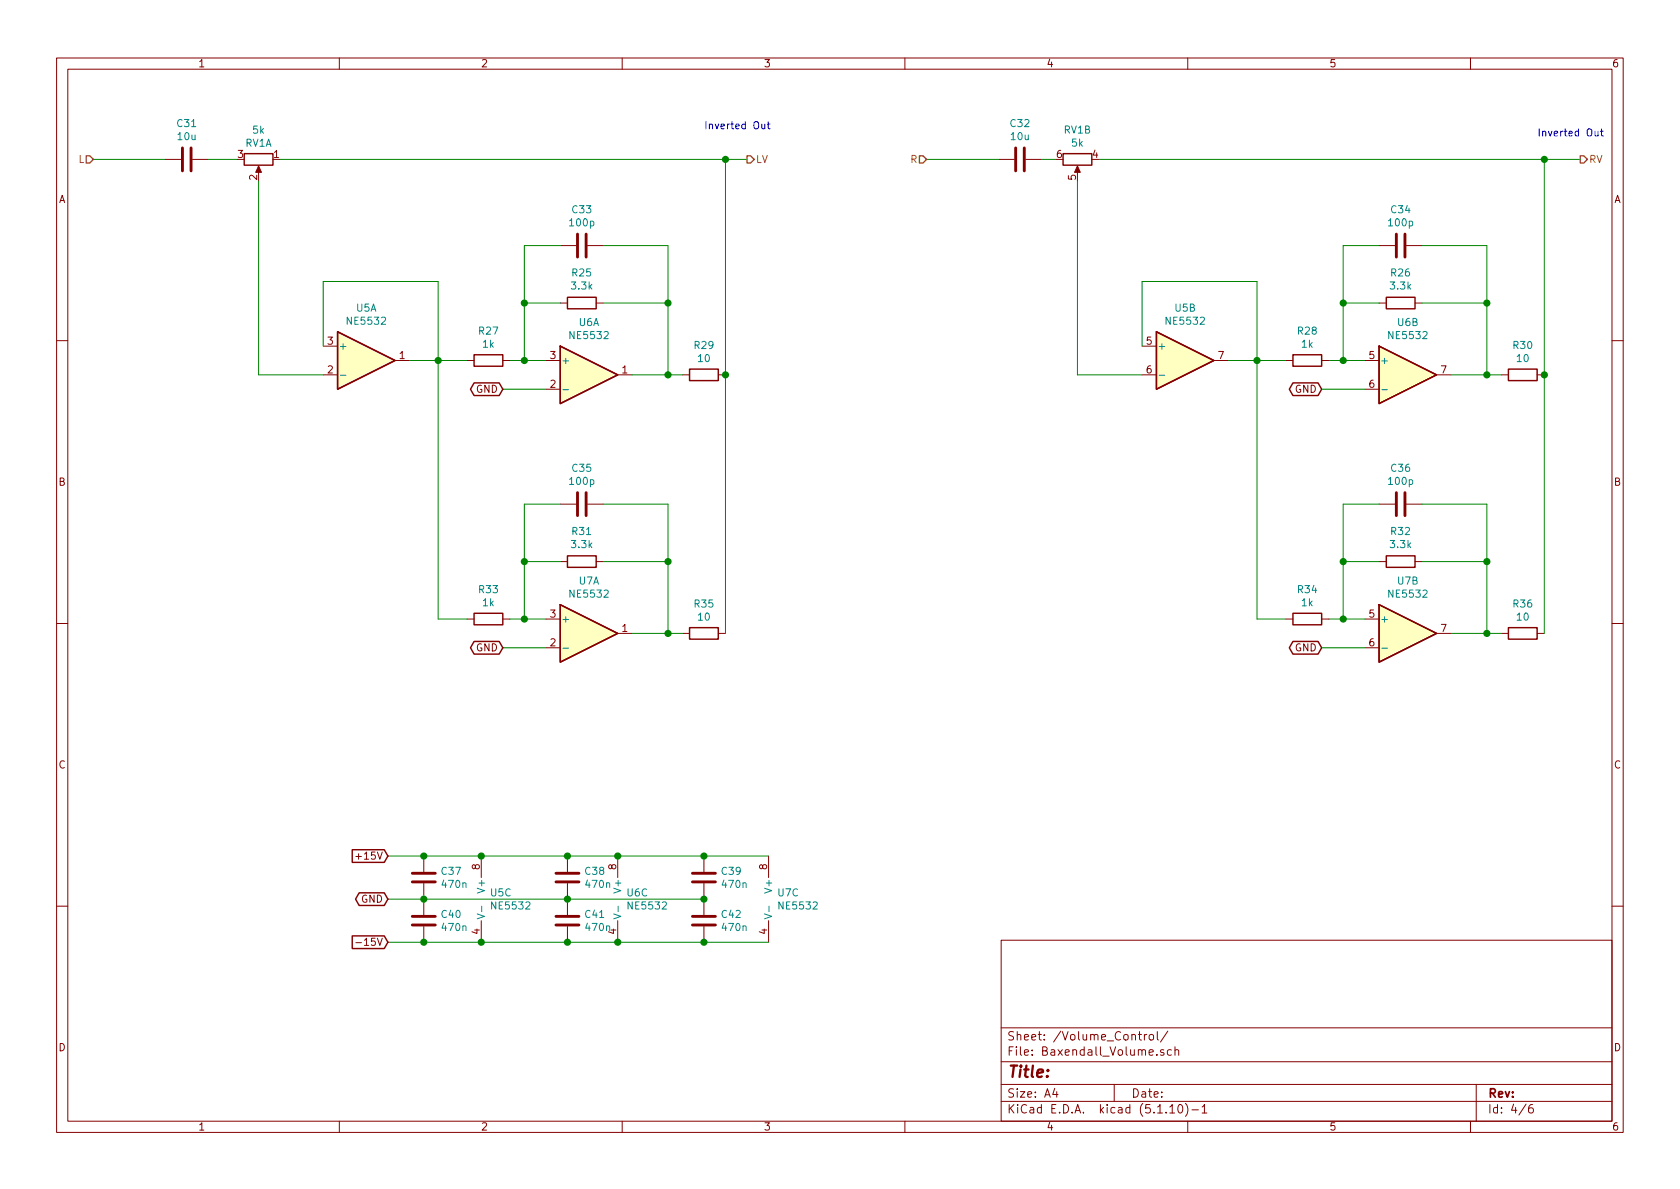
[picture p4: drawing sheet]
EESchema Schematic File Version 4
EELAYER 30 0
EELAYER END
$Descr A4 11693 8268
encoding utf-8
Sheet 4 6
Title ""
Date ""
Rev ""
Comp ""
Comment1 ""
Comment2 ""
Comment3 ""
Comment4 ""
$EndDescr
$Comp
L Device:R_POT_Dual_Separate RV1
U 1 1
P 1800 1100
F 0 "RV1" V 1685 1100 50  0000 C CNN
F 1 "5k" V 1594 1100 50  0000 C CNN
F 2 "Potentiometer_THT:Potentiometer_Alps_RK163_Dual_Horizontal" H 1800 1100 50  0001 C CNN
F 3 "~" H 1800 1100 50  0001 C CNN
	1    1800 1100
	0    1    1    0   
$EndComp
$Comp
L Amplifier_Operational:NE5532 U5
U 1 1
P 2550 2500
F 0 "U5" H 2550 2867 50  0000 C CNN
F 1 "NE5532" H 2550 2776 50  0000 C CNN
F 2 "Package_SO:SOIC-8_3.9x4.9mm_P1.27mm" H 2550 2500 50  0001 C CNN
F 3 "http://www.ti.com/lit/ds/symlink/ne5532.pdf" H 2550 2500 50  0001 C CNN
	1    2550 2500
	1    0    0    -1  
$EndComp
$Comp
L Amplifier_Operational:NE5532 U6
U 1 1
P 4100 2600
F 0 "U6" H 4100 2967 50  0000 C CNN
F 1 "NE5532" H 4100 2876 50  0000 C CNN
F 2 "Package_SO:SOIC-8_3.9x4.9mm_P1.27mm" H 4100 2600 50  0001 C CNN
F 3 "http://www.ti.com/lit/ds/symlink/ne5532.pdf" H 4100 2600 50  0001 C CNN
	1    4100 2600
	1    0    0    -1  
$EndComp
$Comp
L Amplifier_Operational:NE5532 U6
U 2 1
P 9800 2600
F 0 "U6" H 9800 2967 50  0000 C CNN
F 1 "NE5532" H 9800 2876 50  0000 C CNN
F 2 "Package_SO:SOIC-8_3.9x4.9mm_P1.27mm" H 9800 2600 50  0001 C CNN
F 3 "http://www.ti.com/lit/ds/symlink/ne5532.pdf" H 9800 2600 50  0001 C CNN
	2    9800 2600
	1    0    0    -1  
$EndComp
$Comp
L Device:C C33
U 1 1
P 4050 1700
F 0 "C33" V 3798 1700 50  0000 C CNN
F 1 "100p" V 3889 1700 50  0000 C CNN
F 2 "Capacitor_SMD:C_0805_2012Metric_Pad1.18x1.45mm_HandSolder" H 4088 1550 50  0001 C CNN
F 3 "~" H 4050 1700 50  0001 C CNN
	1    4050 1700
	0    1    1    0   
$EndComp
$Comp
L Device:R R27
U 1 1
P 3400 2500
F 0 "R27" V 3193 2500 50  0000 C CNN
F 1 "1k" V 3284 2500 50  0000 C CNN
F 2 "Resistor_SMD:R_0805_2012Metric_Pad1.20x1.40mm_HandSolder" V 3330 2500 50  0001 C CNN
F 3 "~" H 3400 2500 50  0001 C CNN
	1    3400 2500
	0    1    1    0   
$EndComp
Wire Wire Line
	3800 2500 3650 2500
Wire Wire Line
	3900 2100 3650 2100
Wire Wire Line
	3650 2100 3650 2500
Connection ~ 3650 2500
Wire Wire Line
	3650 2500 3550 2500
Wire Wire Line
	3900 1700 3650 1700
Wire Wire Line
	3650 1700 3650 2100
Connection ~ 3650 2100
Wire Wire Line
	4400 2600 4650 2600
Wire Wire Line
	4650 2600 4650 2100
Wire Wire Line
	4650 2100 4200 2100
Wire Wire Line
	4200 1700 4650 1700
Wire Wire Line
	4650 1700 4650 2100
Connection ~ 4650 2100
$Comp
L Device:R R29
U 1 1
P 4900 2600
F 0 "R29" V 4693 2600 50  0000 C CNN
F 1 "10" V 4784 2600 50  0000 C CNN
F 2 "Resistor_SMD:R_0805_2012Metric_Pad1.20x1.40mm_HandSolder" V 4830 2600 50  0001 C CNN
F 3 "~" H 4900 2600 50  0001 C CNN
	1    4900 2600
	0    1    1    0   
$EndComp
$Comp
L Device:C C35
U 1 1
P 4050 3500
F 0 "C35" V 3798 3500 50  0000 C CNN
F 1 "100p" V 3889 3500 50  0000 C CNN
F 2 "Capacitor_SMD:C_0805_2012Metric_Pad1.18x1.45mm_HandSolder" H 4088 3350 50  0001 C CNN
F 3 "~" H 4050 3500 50  0001 C CNN
	1    4050 3500
	0    1    1    0   
$EndComp
$Comp
L Device:R R31
U 1 1
P 4050 3900
F 0 "R31" V 4257 3900 50  0000 C CNN
F 1 "3.3k" V 4166 3900 50  0000 C CNN
F 2 "Resistor_SMD:R_0805_2012Metric_Pad1.20x1.40mm_HandSolder" V 3980 3900 50  0001 C CNN
F 3 "~" H 4050 3900 50  0001 C CNN
	1    4050 3900
	0    -1   -1   0   
$EndComp
Wire Wire Line
	3800 4300 3650 4300
Wire Wire Line
	3900 3900 3650 3900
Wire Wire Line
	3650 3900 3650 4300
Connection ~ 3650 4300
Wire Wire Line
	3650 4300 3550 4300
Wire Wire Line
	3900 3500 3650 3500
Wire Wire Line
	3650 3500 3650 3900
Connection ~ 3650 3900
Wire Wire Line
	4400 4400 4650 4400
Wire Wire Line
	4650 4400 4650 3900
Wire Wire Line
	4650 3900 4200 3900
Wire Wire Line
	4200 3500 4650 3500
Wire Wire Line
	4650 3500 4650 3900
Connection ~ 4650 3900
$Comp
L Device:R R35
U 1 1
P 4900 4400
F 0 "R35" V 4693 4400 50  0000 C CNN
F 1 "10" V 4784 4400 50  0000 C CNN
F 2 "Resistor_SMD:R_0805_2012Metric_Pad1.20x1.40mm_HandSolder" V 4830 4400 50  0001 C CNN
F 3 "~" H 4900 4400 50  0001 C CNN
	1    4900 4400
	0    1    1    0   
$EndComp
Wire Wire Line
	2850 2500 3050 2500
Wire Wire Line
	3250 4300 3050 4300
Wire Wire Line
	3050 4300 3050 2500
Connection ~ 3050 2500
Wire Wire Line
	3050 2500 3250 2500
Wire Wire Line
	2250 2400 2250 1950
Wire Wire Line
	2250 1950 3050 1950
Wire Wire Line
	3050 1950 3050 2500
Wire Wire Line
	4750 4400 4650 4400
Connection ~ 4650 4400
Wire Wire Line
	4750 2600 4650 2600
Connection ~ 4650 2600
Wire Wire Line
	2250 2600 1800 2600
Wire Wire Line
	1800 2600 1800 1250
$Comp
L Amplifier_Operational:NE5532 U7
U 1 1
P 4100 4400
F 0 "U7" H 4100 4767 50  0000 C CNN
F 1 "NE5532" H 4100 4676 50  0000 C CNN
F 2 "Package_SO:SOIC-8_3.9x4.9mm_P1.27mm" H 4100 4400 50  0001 C CNN
F 3 "http://www.ti.com/lit/ds/symlink/ne5532.pdf" H 4100 4400 50  0001 C CNN
	1    4100 4400
	1    0    0    -1  
$EndComp
$Comp
L Amplifier_Operational:NE5532 U7
U 2 1
P 9800 4400
F 0 "U7" H 9800 4767 50  0000 C CNN
F 1 "NE5532" H 9800 4676 50  0000 C CNN
F 2 "Package_SO:SOIC-8_3.9x4.9mm_P1.27mm" H 9800 4400 50  0001 C CNN
F 3 "http://www.ti.com/lit/ds/symlink/ne5532.pdf" H 9800 4400 50  0001 C CNN
	2    9800 4400
	1    0    0    -1  
$EndComp
$Comp
L Device:C C34
U 1 1
P 9750 1700
F 0 "C34" V 9498 1700 50  0000 C CNN
F 1 "100p" V 9589 1700 50  0000 C CNN
F 2 "Capacitor_SMD:C_0805_2012Metric_Pad1.18x1.45mm_HandSolder" H 9788 1550 50  0001 C CNN
F 3 "~" H 9750 1700 50  0001 C CNN
	1    9750 1700
	0    1    1    0   
$EndComp
Wire Wire Line
	9500 2500 9350 2500
Wire Wire Line
	9600 2100 9350 2100
Wire Wire Line
	9350 2100 9350 2500
Connection ~ 9350 2500
Wire Wire Line
	9350 2500 9250 2500
Wire Wire Line
	9600 1700 9350 1700
Wire Wire Line
	9350 1700 9350 2100
Connection ~ 9350 2100
Wire Wire Line
	10100 2600 10350 2600
Wire Wire Line
	10350 2600 10350 2100
Wire Wire Line
	10350 2100 9900 2100
Wire Wire Line
	9900 1700 10350 1700
Wire Wire Line
	10350 1700 10350 2100
Connection ~ 10350 2100
$Comp
L Device:C C36
U 1 1
P 9750 3500
F 0 "C36" V 9498 3500 50  0000 C CNN
F 1 "100p" V 9589 3500 50  0000 C CNN
F 2 "Capacitor_SMD:C_0805_2012Metric_Pad1.18x1.45mm_HandSolder" H 9788 3350 50  0001 C CNN
F 3 "~" H 9750 3500 50  0001 C CNN
	1    9750 3500
	0    1    1    0   
$EndComp
Wire Wire Line
	9500 4300 9350 4300
Wire Wire Line
	9600 3900 9350 3900
Wire Wire Line
	9350 3900 9350 4300
Connection ~ 9350 4300
Wire Wire Line
	9350 4300 9250 4300
Wire Wire Line
	9600 3500 9350 3500
Wire Wire Line
	9350 3500 9350 3900
Connection ~ 9350 3900
Wire Wire Line
	10100 4400 10350 4400
Wire Wire Line
	10350 4400 10350 3900
Wire Wire Line
	10350 3900 9900 3900
Wire Wire Line
	9900 3500 10350 3500
Wire Wire Line
	10350 3500 10350 3900
Connection ~ 10350 3900
Wire Wire Line
	8550 2500 8750 2500
Wire Wire Line
	8950 4300 8750 4300
Wire Wire Line
	8750 4300 8750 2500
Connection ~ 8750 2500
Wire Wire Line
	8750 2500 8950 2500
Wire Wire Line
	7950 2400 7950 1950
Wire Wire Line
	7950 1950 8750 1950
Wire Wire Line
	8750 1950 8750 2500
Wire Wire Line
	10450 4400 10350 4400
Connection ~ 10350 4400
Wire Wire Line
	7950 2600 7500 2600
Wire Wire Line
	7500 2600 7500 1250
$Comp
L Amplifier_Operational:NE5532 U7
U 3 1
P 5450 6250
F 0 "U7" H 5408 6296 50  0000 L CNN
F 1 "NE5532" H 5408 6205 50  0000 L CNN
F 2 "Package_SO:SOIC-8_3.9x4.9mm_P1.27mm" H 5450 6250 50  0001 C CNN
F 3 "http://www.ti.com/lit/ds/symlink/ne5532.pdf" H 5450 6250 50  0001 C CNN
	3    5450 6250
	1    0    0    -1  
$EndComp
$Comp
L Amplifier_Operational:NE5532 U?
U 3 1
P 3450 6250
AR Path="/60F940FA/611BEAF0" Ref="U?"  Part="3" 
AR Path="/610C8300/611BEAF0" Ref="U5"  Part="3" 
F 0 "U5" H 3408 6296 50  0000 L CNN
F 1 "NE5532" H 3408 6205 50  0000 L CNN
F 2 "Package_SO:SOIC-8_3.9x4.9mm_P1.27mm" H 3450 6250 50  0001 C CNN
F 3 "http://www.ti.com/lit/ds/symlink/ne5532.pdf" H 3450 6250 50  0001 C CNN
	3    3450 6250
	1    0    0    -1  
$EndComp
$Comp
L Amplifier_Operational:NE5532 U?
U 3 1
P 4400 6250
AR Path="/60F940FA/611BEAF6" Ref="U?"  Part="3" 
AR Path="/610C8300/611BEAF6" Ref="U6"  Part="3" 
F 0 "U6" H 4358 6296 50  0000 L CNN
F 1 "NE5532" H 4358 6205 50  0000 L CNN
F 2 "Package_SO:SOIC-8_3.9x4.9mm_P1.27mm" H 4400 6250 50  0001 C CNN
F 3 "http://www.ti.com/lit/ds/symlink/ne5532.pdf" H 4400 6250 50  0001 C CNN
	3    4400 6250
	1    0    0    -1  
$EndComp
$Comp
L Device:C C?
U 1 1
P 2950 6100
AR Path="/60F940FA/611BEAFC" Ref="C?"  Part="1" 
AR Path="/610C8300/611BEAFC" Ref="C37"  Part="1" 
F 0 "C37" H 3065 6146 50  0000 L CNN
F 1 "470n" H 3065 6055 50  0000 L CNN
F 2 "Capacitor_SMD:C_0805_2012Metric_Pad1.18x1.45mm_HandSolder" H 2988 5950 50  0001 C CNN
F 3 "~" H 2950 6100 50  0001 C CNN
	1    2950 6100
	1    0    0    -1  
$EndComp
$Comp
L Device:C C?
U 1 1
P 2950 6400
AR Path="/60F940FA/611BEB02" Ref="C?"  Part="1" 
AR Path="/610C8300/611BEB02" Ref="C40"  Part="1" 
F 0 "C40" H 3065 6446 50  0000 L CNN
F 1 "470n" H 3065 6355 50  0000 L CNN
F 2 "Capacitor_SMD:C_0805_2012Metric_Pad1.18x1.45mm_HandSolder" H 2988 6250 50  0001 C CNN
F 3 "~" H 2950 6400 50  0001 C CNN
	1    2950 6400
	1    0    0    -1  
$EndComp
Text GLabel 2700 6250 0    50   BiDi ~ 0
GND
Text GLabel 2700 5950 0    50   Input ~ 0
+15V
Text GLabel 2700 6550 0    50   Input ~ 0
-15V
$Comp
L Device:C C?
U 1 1
P 3950 6100
AR Path="/60F940FA/611BEB0B" Ref="C?"  Part="1" 
AR Path="/610C8300/611BEB0B" Ref="C38"  Part="1" 
F 0 "C38" H 4065 6146 50  0000 L CNN
F 1 "470n" H 4065 6055 50  0000 L CNN
F 2 "Capacitor_SMD:C_0805_2012Metric_Pad1.18x1.45mm_HandSolder" H 3988 5950 50  0001 C CNN
F 3 "~" H 3950 6100 50  0001 C CNN
	1    3950 6100
	1    0    0    -1  
$EndComp
$Comp
L Device:C C?
U 1 1
P 3950 6400
AR Path="/60F940FA/611BEB11" Ref="C?"  Part="1" 
AR Path="/610C8300/611BEB11" Ref="C41"  Part="1" 
F 0 "C41" H 4065 6446 50  0000 L CNN
F 1 "470n" H 4065 6355 50  0000 L CNN
F 2 "Capacitor_SMD:C_0805_2012Metric_Pad1.18x1.45mm_HandSolder" H 3988 6250 50  0001 C CNN
F 3 "~" H 3950 6400 50  0001 C CNN
	1    3950 6400
	1    0    0    -1  
$EndComp
Wire Wire Line
	2700 5950 2950 5950
Wire Wire Line
	3350 5950 2950 5950
Connection ~ 2950 5950
Connection ~ 3350 5950
Wire Wire Line
	4300 6550 3950 6550
Wire Wire Line
	3950 6550 3350 6550
Connection ~ 3950 6550
Connection ~ 3350 6550
Wire Wire Line
	2950 6550 2700 6550
Wire Wire Line
	2950 6250 2700 6250
Connection ~ 2950 6250
Connection ~ 3950 6250
Connection ~ 4300 5950
Connection ~ 3950 5950
Wire Wire Line
	3950 5950 3350 5950
Wire Wire Line
	3950 5950 4300 5950
$Comp
L Device:C C?
U 1 1
P 4900 6100
AR Path="/60F940FA/611CD83F" Ref="C?"  Part="1" 
AR Path="/610C8300/611CD83F" Ref="C39"  Part="1" 
F 0 "C39" H 5015 6146 50  0000 L CNN
F 1 "470n" H 5015 6055 50  0000 L CNN
F 2 "Capacitor_SMD:C_0805_2012Metric_Pad1.18x1.45mm_HandSolder" H 4938 5950 50  0001 C CNN
F 3 "~" H 4900 6100 50  0001 C CNN
	1    4900 6100
	1    0    0    -1  
$EndComp
$Comp
L Device:C C?
U 1 1
P 4900 6400
AR Path="/60F940FA/611CD845" Ref="C?"  Part="1" 
AR Path="/610C8300/611CD845" Ref="C42"  Part="1" 
F 0 "C42" H 5015 6446 50  0000 L CNN
F 1 "470n" H 5015 6355 50  0000 L CNN
F 2 "Capacitor_SMD:C_0805_2012Metric_Pad1.18x1.45mm_HandSolder" H 4938 6250 50  0001 C CNN
F 3 "~" H 4900 6400 50  0001 C CNN
	1    4900 6400
	1    0    0    -1  
$EndComp
Wire Wire Line
	4900 6250 3950 6250
Connection ~ 4900 6250
Wire Wire Line
	2950 6250 3950 6250
Wire Wire Line
	4900 6550 4300 6550
Connection ~ 4900 6550
Connection ~ 4300 6550
Wire Wire Line
	4300 5950 4900 5950
Connection ~ 4900 5950
Wire Wire Line
	4900 6550 5350 6550
Wire Wire Line
	4900 5950 5350 5950
$Comp
L Amplifier_Operational:NE5532 U5
U 2 1
P 8250 2500
F 0 "U5" H 8250 2867 50  0000 C CNN
F 1 "NE5532" H 8250 2776 50  0000 C CNN
F 2 "Package_SO:SOIC-8_3.9x4.9mm_P1.27mm" H 8250 2500 50  0001 C CNN
F 3 "http://www.ti.com/lit/ds/symlink/ne5532.pdf" H 8250 2500 50  0001 C CNN
	2    8250 2500
	1    0    0    -1  
$EndComp
Text HLabel 650  1100 0    50   Input ~ 0
L
Text HLabel 6450 1100 0    50   Input ~ 0
R
Wire Wire Line
	5050 4400 5050 2600
Wire Wire Line
	5050 2600 5050 1100
Wire Wire Line
	5050 1100 1950 1100
Connection ~ 5050 2600
Text HLabel 5200 1100 2    50   Output ~ 0
LV
Wire Wire Line
	5200 1100 5050 1100
Connection ~ 5050 1100
Text HLabel 11000 1100 2    50   Output ~ 0
RV
Text GLabel 3500 2700 0    50   BiDi ~ 0
GND
Wire Wire Line
	3800 2700 3500 2700
Text GLabel 3500 4500 0    50   BiDi ~ 0
GND
Wire Wire Line
	3800 4500 3500 4500
Text GLabel 9200 4500 0    50   BiDi ~ 0
GND
Wire Wire Line
	9500 4500 9200 4500
Text GLabel 9200 2700 0    50   BiDi ~ 0
GND
Wire Wire Line
	9500 2700 9200 2700
Text Notes 4900 900  0    50   ~ 0
Inverted Out
Text Notes 10700 950  0    50   ~ 0
Inverted Out
$Comp
L Device:R_POT_Dual_Separate RV1
U 2 1
P 7500 1100
F 0 "RV1" V 7293 1100 50  0000 C CNN
F 1 "5k" V 7384 1100 50  0000 C CNN
F 2 "Potentiometer_THT:Potentiometer_Alps_RK163_Dual_Horizontal" H 7500 1100 50  0001 C CNN
F 3 "~" H 7500 1100 50  0001 C CNN
	2    7500 1100
	0    1    1    0   
$EndComp
$Comp
L Device:C C31
U 1 1
P 1300 1100
F 0 "C31" V 1048 1100 50  0000 C CNN
F 1 "10u" V 1139 1100 50  0000 C CNN
F 2 "Capacitor_SMD:C_1206_3216Metric_Pad1.33x1.80mm_HandSolder" H 1338 950 50  0001 C CNN
F 3 "~" H 1300 1100 50  0001 C CNN
	1    1300 1100
	0    1    1    0   
$EndComp
Wire Wire Line
	650  1100 1150 1100
Wire Wire Line
	1450 1100 1650 1100
$Comp
L Device:C C32
U 1 1
P 7100 1100
F 0 "C32" V 6848 1100 50  0000 C CNN
F 1 "10u" V 6939 1100 50  0000 C CNN
F 2 "Capacitor_SMD:C_1206_3216Metric_Pad1.33x1.80mm_HandSolder" H 7138 950 50  0001 C CNN
F 3 "~" H 7100 1100 50  0001 C CNN
	1    7100 1100
	0    1    1    0   
$EndComp
Wire Wire Line
	6450 1100 6950 1100
Wire Wire Line
	7350 1100 7250 1100
$Comp
L Device:R R33
U 1 1
P 3400 4300
F 0 "R33" V 3193 4300 50  0000 C CNN
F 1 "1k" V 3284 4300 50  0000 C CNN
F 2 "Resistor_SMD:R_0805_2012Metric_Pad1.20x1.40mm_HandSolder" V 3330 4300 50  0001 C CNN
F 3 "~" H 3400 4300 50  0001 C CNN
	1    3400 4300
	0    1    1    0   
$EndComp
$Comp
L Device:R R25
U 1 1
P 4050 2100
F 0 "R25" V 4257 2100 50  0000 C CNN
F 1 "3.3k" V 4166 2100 50  0000 C CNN
F 2 "Resistor_SMD:R_0805_2012Metric_Pad1.20x1.40mm_HandSolder" V 3980 2100 50  0001 C CNN
F 3 "~" H 4050 2100 50  0001 C CNN
	1    4050 2100
	0    -1   -1   0   
$EndComp
$Comp
L Device:R R34
U 1 1
P 9100 4300
F 0 "R34" V 8893 4300 50  0000 C CNN
F 1 "1k" V 8984 4300 50  0000 C CNN
F 2 "Resistor_SMD:R_0805_2012Metric_Pad1.20x1.40mm_HandSolder" V 9030 4300 50  0001 C CNN
F 3 "~" H 9100 4300 50  0001 C CNN
	1    9100 4300
	0    1    1    0   
$EndComp
$Comp
L Device:R R28
U 1 1
P 9100 2500
F 0 "R28" V 8893 2500 50  0000 C CNN
F 1 "1k" V 8984 2500 50  0000 C CNN
F 2 "Resistor_SMD:R_0805_2012Metric_Pad1.20x1.40mm_HandSolder" V 9030 2500 50  0001 C CNN
F 3 "~" H 9100 2500 50  0001 C CNN
	1    9100 2500
	0    1    1    0   
$EndComp
$Comp
L Device:R R32
U 1 1
P 9750 3900
F 0 "R32" V 9957 3900 50  0000 C CNN
F 1 "3.3k" V 9866 3900 50  0000 C CNN
F 2 "Resistor_SMD:R_0805_2012Metric_Pad1.20x1.40mm_HandSolder" V 9680 3900 50  0001 C CNN
F 3 "~" H 9750 3900 50  0001 C CNN
	1    9750 3900
	0    -1   -1   0   
$EndComp
$Comp
L Device:R R26
U 1 1
P 9750 2100
F 0 "R26" V 9957 2100 50  0000 C CNN
F 1 "3.3k" V 9866 2100 50  0000 C CNN
F 2 "Resistor_SMD:R_0805_2012Metric_Pad1.20x1.40mm_HandSolder" V 9680 2100 50  0001 C CNN
F 3 "~" H 9750 2100 50  0001 C CNN
	1    9750 2100
	0    -1   -1   0   
$EndComp
$Comp
L Device:R R36
U 1 1
P 10600 4400
F 0 "R36" V 10393 4400 50  0000 C CNN
F 1 "10" V 10484 4400 50  0000 C CNN
F 2 "Resistor_SMD:R_0805_2012Metric_Pad1.20x1.40mm_HandSolder" V 10530 4400 50  0001 C CNN
F 3 "~" H 10600 4400 50  0001 C CNN
	1    10600 4400
	0    1    1    0   
$EndComp
$Comp
L Device:R R30
U 1 1
P 10600 2600
F 0 "R30" V 10393 2600 50  0000 C CNN
F 1 "10" V 10484 2600 50  0000 C CNN
F 2 "Resistor_SMD:R_0805_2012Metric_Pad1.20x1.40mm_HandSolder" V 10530 2600 50  0001 C CNN
F 3 "~" H 10600 2600 50  0001 C CNN
	1    10600 2600
	0    1    1    0   
$EndComp
Wire Wire Line
	10450 2600 10350 2600
Connection ~ 10350 2600
Wire Wire Line
	2950 6550 3350 6550
Connection ~ 2950 6550
Wire Wire Line
	7650 1100 10750 1100
Wire Wire Line
	10750 2600 10750 1100
Connection ~ 10750 1100
Wire Wire Line
	10750 1100 11000 1100
Wire Wire Line
	10750 4400 10750 2600
Connection ~ 10750 2600
$EndSCHEMATC
